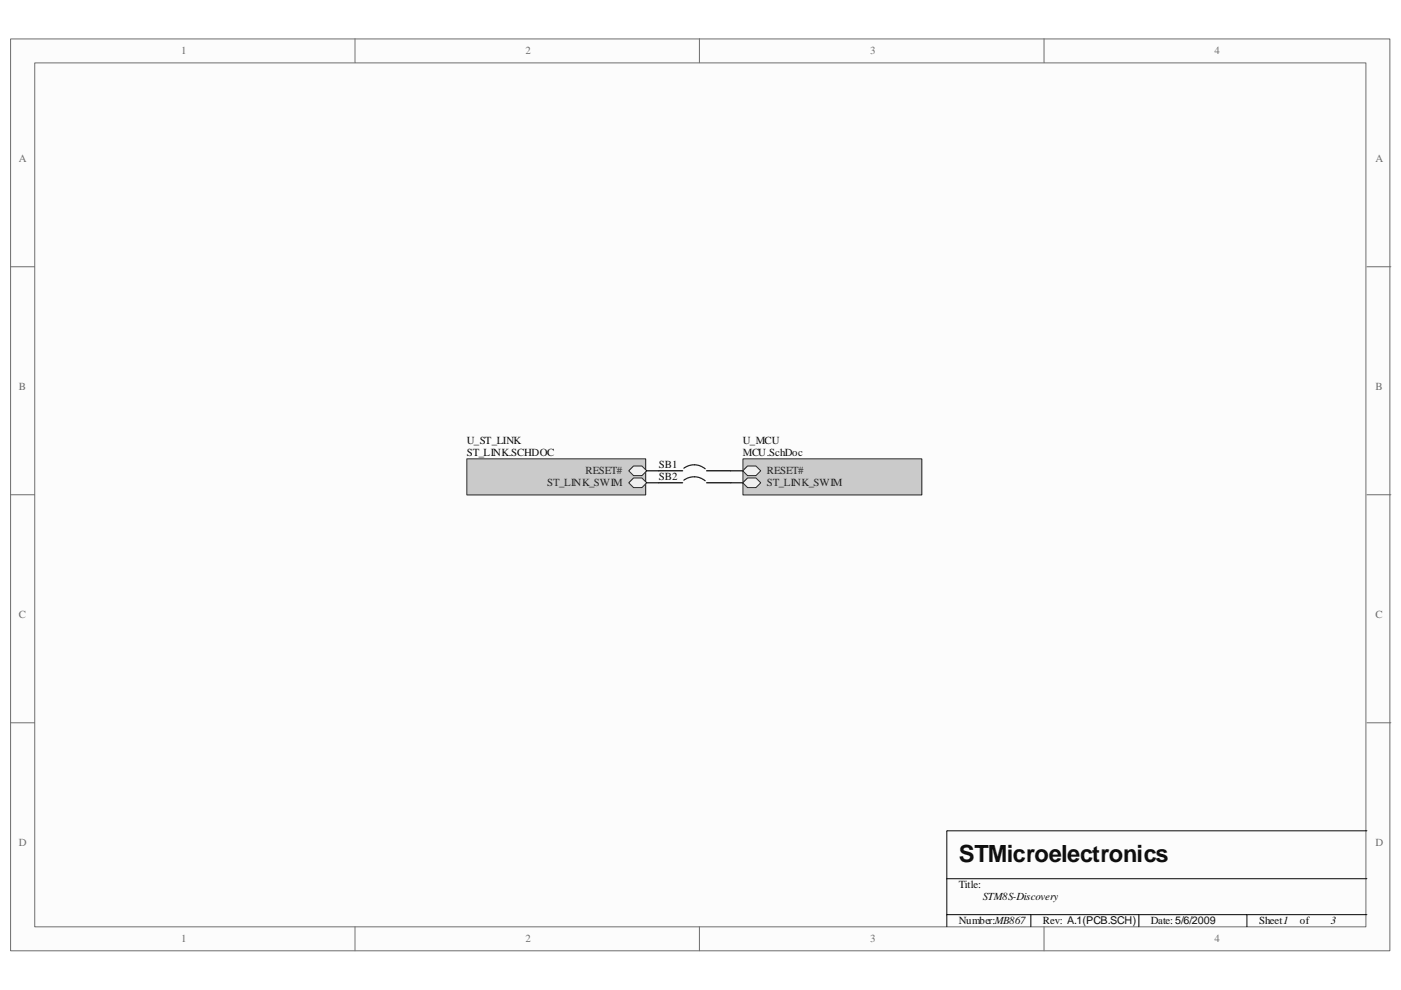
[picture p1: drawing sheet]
<svg xmlns="http://www.w3.org/2000/svg" width="297mm" height="210mm" viewBox="0 0 297 210" stroke-linecap="round" stroke-linejoin="round" font-family="sans-serif">
<path d="M2.3 8.3h292.4v193.3h-292.4z" fill="#fcfcfc"/>
<path d="M2.2 8.3h292.5v193.3h-292.5z" fill="none" stroke="#6e6e6e" stroke-width=".21"/>
<path d="M7.4 13.4h282.2v183.1h-282.2z" fill="#fcfcfc"/>
<g fill="none" stroke="#6e6e6e" stroke-width=".21">
<path d="M7.4 13.3h282.2v183.2h-282.2zM75.3 8.2v5.1M148.3 8.2v5.1M221.4 8.2v5.1M2.2 56.6h5.1M289.8 56.6h5.1M2.2 104.9h5.1M289.8 104.9h5.1M2.2 153.2h5.1M289.8 153.2h5.1M75.3 196.5v5.1M148.3 196.5v5.1"/>
<path d="M221.4 196.5v5.1"/>
</g>
<path d="M289.8 176.1h-89.1v20.4M200.7 186.3h89.1M200.7 193.9h89.1M218.6 193.9v2.6M241.5 193.9v2.6M264.4 193.9v2.6" fill="none" stroke="#000" stroke-width=".21"/>
<path d="M157.6 97.3h37.8v7.6h-37.8z" fill="#cacaca"/>
<path d="M157.5 97.3h37.9v7.6h-37.9z" fill="none" stroke="#262626" stroke-width=".21"/>
<path d="M157.5 99.8l1-1h1.8l1 1-1 1h-1.8z" fill-rule="evenodd" fill="#f0f0f0"/>
<path d="M157.5 99.8l1-1h1.8l1 1-1 1h-1.8z" fill="none" stroke="#262626" stroke-width=".21"/>
<path d="M157.5 102.4l1-1.1h1.8l1 1.1-1 1h-1.8z" fill-rule="evenodd" fill="#f0f0f0"/>
<path d="M157.5 102.4l1-1.1h1.8l1 1.1-1 1h-1.8z" fill="none" stroke="#262626" stroke-width=".21"/>
<path d="M99 97.3h37.9v7.6h-37.9z" fill="#cacaca"/>
<path d="M99 97.3h37.9v7.6h-37.9z" fill="none" stroke="#262626" stroke-width=".21"/>
<path d="M133.3 99.8l1-1h1.8l1 1-1 1h-1.8z" fill-rule="evenodd" fill="#f0f0f0"/>
<path d="M133.3 99.8l1-1h1.8l1 1-1 1h-1.8z" fill="none" stroke="#262626" stroke-width=".21"/>
<path d="M133.3 102.4l1-1.1h1.8l1 1.1-1 1h-1.8z" fill-rule="evenodd" fill="#f0f0f0"/>
<path d="M133.3 102.4l1-1.1h1.8l1 1.1-1 1h-1.8z" fill="none" stroke="#262626" stroke-width=".21"/>
<path d="M139.7 99.8h5M149.8 99.8h5.1M139.7 102.4h5M149.8 102.4h5.1" fill="none" stroke="#000" stroke-width=".25"/>
<path d="M145 99.3a3.7 3.7 0 0 1 4.5 .1M145 101.8a3.7 3.7 0 0 1 4.5 .1" fill="none" stroke="#1c1c1c" stroke-width=".25"/>
<path d="M137.1 99.8h2.6M154.9 99.8h2.6M137.1 102.4h2.6M154.9 102.4h2.6" fill="none" stroke="#0e0e0e" stroke-width=".25"/>
<text font-size="5" fill="#0e0e0e" x="203.3" y="182.7">STMicroelectronics</text>
<g font-size="2.3" fill="#706f64">
<text x="38.4" y="11.5">1</text>
<text x="111.4" y="11.5">2</text>
<text x="184.5" y="11.5">3</text>
<text x="257.5" y="11.5">4</text>
<text x="4" y="34.4">A</text>
<text x="291.6" y="34.4">A</text>
<text x="4" y="82.7">B</text>
<text x="291.6" y="82.7">B</text>
<text x="4" y="131.1">C</text>
<text x="291.6" y="131.1">C</text>
<text x="4" y="179.4">D</text>
<text x="291.6" y="179.4">D</text>
<text x="38.4" y="199.8">1</text>
<text x="111.4" y="199.8">2</text>
<text x="184.5" y="199.8">3</text>
<text x="257.5" y="199.8">4</text>
</g>
<g font-size="2.3" fill="#0e0e0e">
<text x="99" y="94.2">U_ST_LINK</text>
<text x="157.5" y="94.2">U_MCU</text>
<text x="99" y="96.7">ST_LINK.SCHDOC</text>
<text x="139.7" y="99.3">SB1</text>
<text x="139.7" y="101.8">SB2</text>
<text x="157.5" y="96.7">MCU.SchDoc</text>
<text x="203.3" y="188.3">Title:</text>
<text x="208.4" y="190.9">STM8S-Discovery</text>
<text x="203.3" y="196">Number:MB867</text>
<text x="221.1" y="196">Rev: A.1(PCB.SCH)</text>
<text x="244" y="196">Date:5/6/2009</text>
<text x="267" y="196">Sheet1</text>
<text x="275.6" y="196">of</text>
<text x="282.2" y="196">3</text>
</g>
<g font-size="2.3" fill="#262626">
<text x="124.2" y="100.5">RESET#</text>
<text x="162.6" y="100.5">RESET#</text>
<text x="116" y="103.1">ST_LINK_SWIM</text>
<text x="162.6" y="103.1">ST_LINK_SWIM</text>
</g>
</svg>
